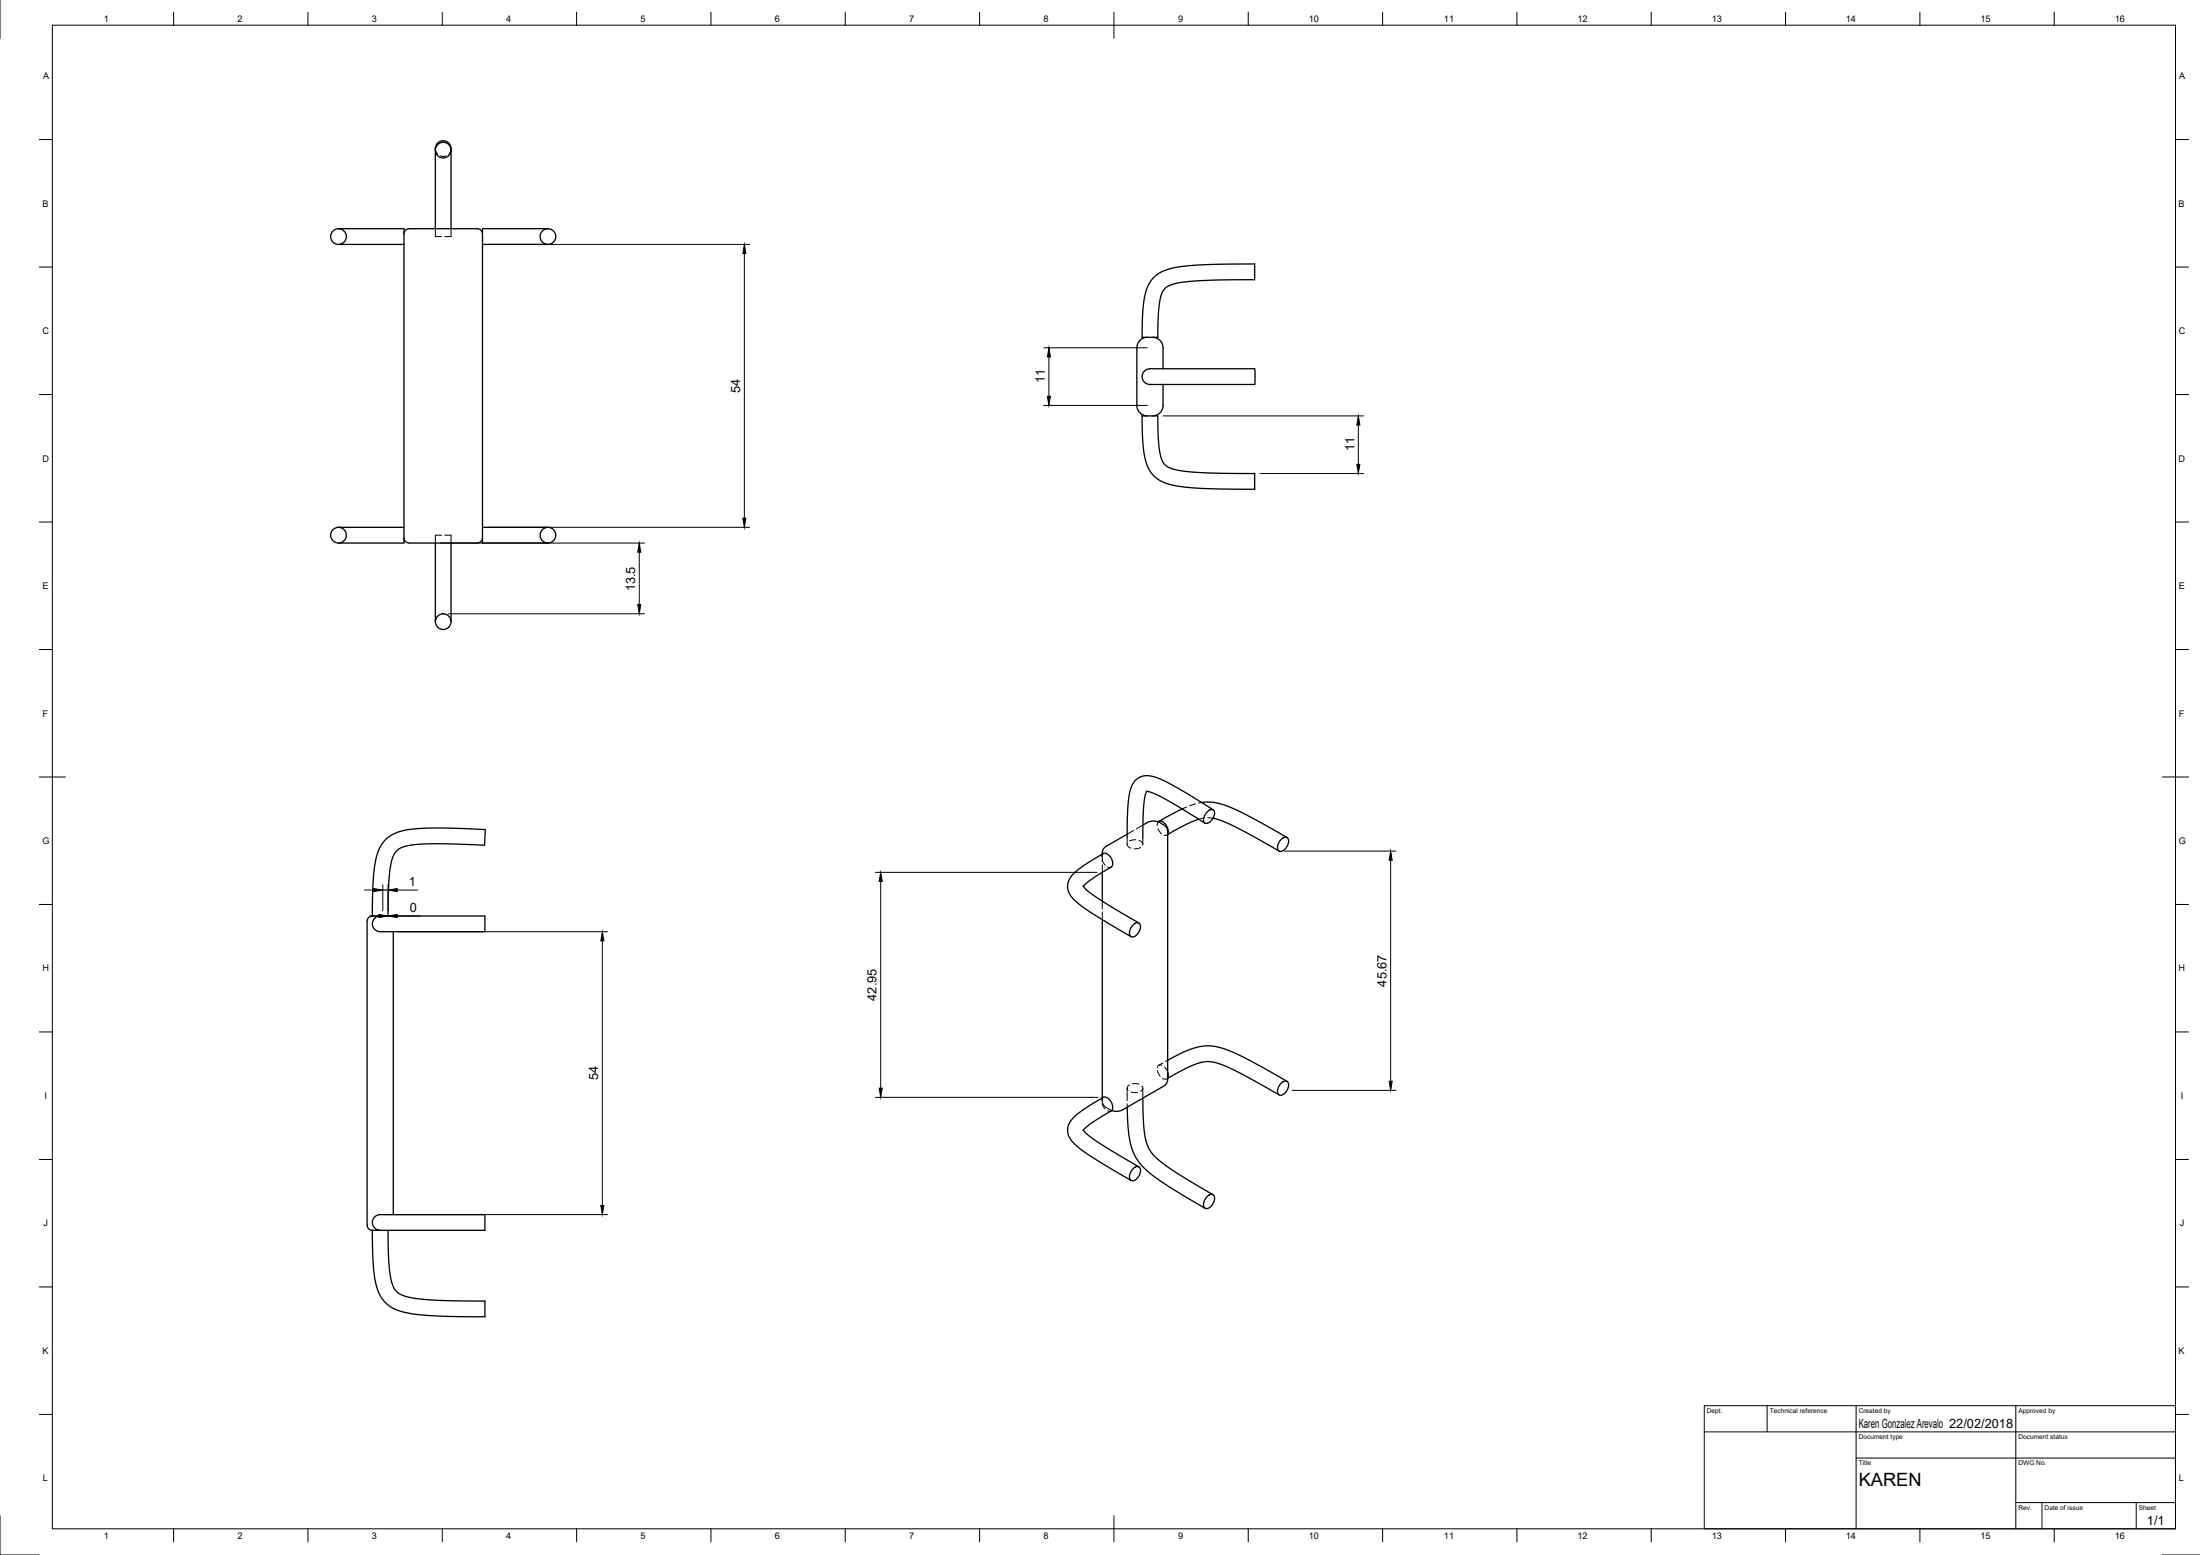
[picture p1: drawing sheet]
<svg xmlns="http://www.w3.org/2000/svg" width="841mm" height="594mm" viewBox="0 0 841 594" stroke-linecap="round" stroke-linejoin="round" font-family="sans-serif">
<!-- layer: Visible -->
<g fill="none" stroke="#000" stroke-width=".5">
<path d="M129.4 87.4h25v120.1h-25M129.4 93.4h25M154.4 89.4a2.14 2.14 0 0 1 2.3-2h25.7a2 2 0 0 1 2 2M166.4 87.4v-30.6a3 3 0 0 1 3-3 3 3 0 0 1 3 3v30.6M184.4 93.4h25.1M209.5 87.4h-25.1v120.1h25.1M441.1 106l1.9-1.6 2.3-1.1 6.2-1.5 10.7-.7 17.4-.3v6.1l-14 .1-9.8 .4-6.1 .8-3.5 1.3-1.7 1.9-1.1 3.4-.6 5.7-.2 8.4h-6l.2-8.7 .7-6.5 1.4-4.6zM438.6 128.9a4 4 0 0 0-4 4v22a4 4 0 0 0 4 4M440.6 128.9a4 4 0 0 1 4 4v8M436.6 158.9h6l.2 8.4 .6 5.6 1.1 3.4 1.7 1.9 3.5 1.3 6.1 .8 9.8 .5 14 .1v6l-15.5-.1-10.5-.6-6.5-1.1-4.3-1.9-1.7-1.4-1.4-1.8-1.8-4.3-1-6.3zM437.7 141.5l1.9-.6h38.9a.82 .82 0 0 1 .9 0 .82 .82 0 0 1 .3 .9v4.2a.92 .92 0 0 1-.4 1 .92 .92 0 0 1-1-.1h-38.7a3 3 0 0 1-2.8-2 3 3 0 0 1 .9-3.4zM444.6 146.9v8a4 4 0 0 1-4 4"/>
<path d="M129.4 201.5h25M154.4 205.5a2.14 2.14 0 0 0 2.3 2h25.7a2 2 0 0 0 2-2M166.4 207.5v30M172.4 207.5v30M184.4 201.5h25.1M430.9 318.7l-8.4 4.9-.9 1.2-.2 1.5M436.9 315.2l2.7-1.3 2.6-.1 3.1 1.7 .8 .9 .3 1v95.4l-.5 1.2-1 .9-15.8 9.1-2 .6-2.1-.3M438.3 302.3l2.4 .6 4.3 2.1 15.6 9.5M438.4 302.3l-.7 1.9-.5 3.5-.3 12.4M442.8 314a2.67 2.67 0 0 1 3.5 2.1l.3 1.7-.2 .8M451.9 309.1l-8.9 4.7M458.3 313l-4.8 2-7.1 3.8"/>
<path d="M459.4 306.6h4.9l5.9 1.7 8.5 4.2 13.3 7.5M461.4 310.3l.4-.4a1.4 1.4 0 0 1 1.9-.5 1.4 1.4 0 0 1 .5 1.9 4.2 4.2 0 0 1-3.2 3.3 1.69 1.69 0 0 1-.7-2.6zM463.7 312.6l3.8 1.1 4.6 2.1 16.9 9.4M463.8 309.4l-11.4-7.1-7.7-4.2-4.7-1.6-1.9-.2-1.7 .4-1.6 .8-1.3 1.2-.9 1.7-.7 2.1-.8 6.4-.2 11.2M414.1 338.5l1.8 1.9 3.9 2.9 15.6 9.3M414.2 338.7l2.8-2.6 6.7-4.2a2.5 2.5 0 0 0 1.1-4.1 2.37 2.37 0 0 0-3.4-1.5l-7.5 4.7-3.8 3.1-1.1 1.6-.7 1.5-.2 1.7 .4 1.7 1.9 2.9 3.9 3.3 6.9 4.4 11.2 6.6M421.4 333.3v11M489.6 320.9l.4-.5a1.47 1.47 0 0 1 2-.4 1.47 1.47 0 0 1 .6 1.9 4 4 0 0 1-3.2 3.4 1.81 1.81 0 0 1-.8-2.7zM142.3 350h3M142.3 350l.3-12.4 .9-8.6 .8-2.9 1.1-2.6 1.4-2.1 1.7-1.6 2.1-1.3 2.5-.9 6.5-1 9.9-.3 16 .6-.3 6-14.7-.5-9.3 .1-5.9 .7-2.1 .8-1.4 .9-1.6 2.6-1.1 4.6-.6 7.1-.2 10.8M142.3 349.9l-1.4 .6-.6 1.5v116l.6 1.5 1.4 .5M143 351.1a2.98 2.98 0 0 1 2.3-1.1h40.1v6h-40a3.2 3.2 0 0 1-2.8-4.4z"/>
<path d="M150.3 356v108M421.4 351.4v68.1M433 353.6l.4-.5a1.47 1.47 0 0 1 2-.5 1.47 1.47 0 0 1 .6 2 4 4 0 0 1-3.2 3.4 1.81 1.81 0 0 1-.8-2.7zM436.9 419.6l.2 8.1 .5 5.8 .9 3.8 1.5 2.8 2.6 2.8 4.3 3.3 16.8 10.2M446.4 409.5l.2 1.1-.2 1.2M446.4 412l6.1-3.4 4.6-2.1 3.3-.8h2.9l3.7 1 4.9 2.2 17.1 9.4M446.4 405.1l6.2-3.2 4.2-1.6 4.1-.7 3.7 .2 4.2 1.2 5.2 2.2 18 9.9M489.6 414l.4-.4a1.47 1.47 0 0 1 2-.5 1.47 1.47 0 0 1 .6 2 4 4 0 0 1-3.2 3.3 1.81 1.81 0 0 1-.8-2.7zM414.1 431.7l1.7 1.8 3.9 2.8 15.7 9.5M414.2 431.8l2.8-2.5 6.7-4.2a2.5 2.5 0 0 0 1.1-4.1 2.38 2.38 0 0 0-3.4-1.5l-7.5 4.6-3.8 3.2-1.1 1.5-.7 1.5-.2 1.7 .4 1.7 1.7 2.8 3.7 3.1 7 4.6 11.5 6.8M430.9 423l.4 7.9 .7 5.3 1.3 4.1 2.1 3.7 3.1 3.3 4.6 3.5 7.5 4.8 10.1 6M433 446.7l.4-.4a1.47 1.47 0 0 1 2-.5 1.47 1.47 0 0 1 .6 2 4 4 0 0 1-3.2 3.3 1.81 1.81 0 0 1-.8-2.7z"/>
<path d="M461.3 457.4l.4-.5a1.47 1.47 0 0 1 2-.5 1.47 1.47 0 0 1 .6 2 4 4 0 0 1-3.2 3.4 1.81 1.81 0 0 1-.8-2.8zM142.3 470h3M142.3 470l.3 12.2 1 7.8 .8 2.9 1 2.2 1.4 2 1.7 1.6 2.1 1.3 2.4 .9 6.5 1.3 10.6 .7 15.3 .2v-6l-14.2-.2-9.9-.5-6.2-1.1-1.9-.7-1.4-1-1.7-2.6-1-4.3-.6-6.7-.2-10M143.5 464.7l1.8-.7h40.1v6h-40a3 3 0 0 1-2.9-2 3 3 0 0 1 1-3.3z"/>
<circle cx="169.4" cy="57.4" r="3"/>
<circle cx="129.4" cy="90.4" r="3"/>
<circle cx="209.5" cy="90.4" r="3"/>
<circle cx="129.4" cy="204.5" r="3"/>
<circle cx="209.5" cy="204.5" r="3"/>
<circle cx="169.4" cy="237.5" r="3"/>
</g>
<!-- layer: Hidden -->
<g fill="none" stroke="#000" stroke-width=".38">
<path d="M166.4 56.8l.2 1.1 .7 1M170.6 59.5l-1.2 .3-1.1-.3M172.4 56.8l-.2 1.1-.6 1M166.4 87.4v3h2.4M172.4 87.4v3h-2.4M168.8 204.5h-2.4v3M170 204.5h2.4v3M433.4 317.3l-2.5 1.4M436.9 315.2l-2.5 1.5M438.4 302.3h-.1M442.7 316.6l1.3 1.9M442.8 314l-.4 1.4"/>
<path d="M446.4 318.6l-.6 .5h-.8M446.4 318.8l-.4 .2M453.6 308.3l-1.7 .8M457 307.1l-2.3 .8M459.4 306.6l-1.3 .2M460.5 312.5l-2.2 .5M461.7 312.4l2 .2M414.1 338.5l.1 .2M421.3 328.5l1.2 2M421.4 326.3v2.9M421.4 330.4v2.9M421.8 326.1l-.6 1.2"/>
<path d="M423.4 331.2l1.4 .1M430.9 320.1v2.5M430.9 322.2l.2 1 1.2 .8M434.2 320.8l-2.4 .5M435.4 321.1l1.2 .7 .2 1.1M436 323.8l-2.4 .5M436.9 320.1v2.5M421.4 344.3v2.9M421.4 348.4v3M421.4 419.5v1.7l.6 1.1 3 2M421.8 419.2l-.6 1.2M430.9 415.7v4.8"/>
<path d="M431.8 414.5l-.9 .9 .4 1.1M432.3 417.2l2.5 .2M432.9 414.1l2.5 .1M436.5 414.9l.4 1-.9 1M436.9 415.7v3.9M442.5 409.1l1 2.1M444.2 407h-1.2l-.6 .9M444.5 406.1l-1.5 .9M445.2 407.7l1.2 1.8M446.4 411.8l-.9 .5-1.1-.3M446.4 412l-.4 .2M446.4 405.1l-.8 .4"/>
<path d="M414.1 431.7l.1 .1M421.3 421.6l1.2 2.1M423.4 424.4h1.4M430.9 421.7v1.3"/>
</g>
<!-- layer: Border -->
<g fill="none" stroke="#000" stroke-width=".38">
<path d="M0 0v14.6M20 9.6h811.7v574.5h-811.7zM66.4 4.6v5M117.7 4.6v5M169.1 4.6v5M220.4 4.6v5M271.8 4.6v5M323.1 4.6v5M374.5 4.6v5M425.8 4.6v10M477.2 4.6v5M528.5 4.6v5"/>
<path d="M579.9 4.6v5M631.2 4.6v5M682.6 4.6v5M734 4.6v5M785.3 4.6v5M15 53.3h5M831.7 53.3h5M15 102h5M831.7 102h5M15 150.7h5M831.7 150.7h5M15 199.4h5"/>
<path d="M831.7 199.4h5M15 248.1h5M831.7 248.1h5M15 296.8h10M826.6 296.8h10.1M15 345.6h5M831.7 345.6h5M15 394.3h5M831.7 394.3h5M15 443h5M831.7 443h5M15 491.7h5"/>
<path d="M831.7 491.7h5M15 540.4h5M831.7 540.4h5M0 579.1v15h15M425.8 579.1v10M66.4 584.1v5M117.7 584.1v5M169.1 584.1v5M220.4 584.1v5M271.8 584.1v5M323.1 584.1v5M374.5 584.1v5"/>
<path d="M477.2 584.1v5M528.5 584.1v5M579.9 584.1v5M631.2 584.1v5M682.6 584.1v5M734 584.1v5M785.3 584.1v5M826.6 594.1h14.5"/>
</g>
<!-- layer: TitleBlock -->
<path d="M651.5 537h180.2v47.1h-180.2zM675.5 537v10M709.6 537v47.1M770.6 537v47.1M651.5 547h180.2M709.6 557h122.1M770.6 574.1h61.1M780.6 574.1v10M816.6 574.1v10" fill="none" stroke="#000" stroke-width=".38"/>
<!-- layer: Dimensions -->
<g fill="none" stroke="#000" stroke-width=".38">
<path d="M186.4 93.4h100.2M284.6 96.9v101.1M399 132.9h39.6M401 136.4v15M399 154.9h39.6M444.6 158.9h76.7M519.3 162.4v15M481.6 180.9h39.7M168.4 207.5h78M186.4 201.5h100.2M244.4 211v20M171.4 234.5h75"/>
<path d="M146.3 338v9.9M148.3 338v9.9M334.7 333.3h84.7M336.7 336.8v78.9M491 325.2h42.6M531.6 328.7v84.4M139.3 340h3.5M141.3 350h3.5M146.3 340h2M151.8 340h7.8M151.8 350h8.8M152.3 356h80"/>
<path d="M230.3 359.5v101M334.7 419.2h85.1M494 416.6h39.6M147.3 464h85"/>
</g>
<g fill="#000" stroke="#000" stroke-width=".38">
<path d="M284.6 93.4l.5 3.5h-1.1zM401 132.9l.6 3.5h-1.2zM400.4 151.4h1.2l-.6 3.5zM519.3 158.9l.6 3.5h-1.2zM518.7 177.4h1.2l-.6 3.5zM284 198h1.1l-.5 3.5zM244.4 207.5l.6 3.5h-1.2zM243.8 231h1.2l-.6 3.5zM142.8 339.5l3.5 .5-3.5 .6zM148.3 340l3.5-.5v1.1zM336.7 333.3l.6 3.5h-1.2zM531.6 325.2l.6 3.5h-1.2z"/>
<path d="M144.8 349.4l3.5 .6-3.5 .5zM148.3 350l3.5-.6v1.1zM230.3 356l.5 3.5h-1.1zM336.1 415.7h1.2l-.6 3.5zM531 413.1h1.2l-.6 3.5zM229.7 460.5h1.1l-.5 3.5z"/>
</g>
<text font-size="7" x="710.6" y="567.6">KAREN</text>
<g font-size="4.9">
<text x="399.5" y="146.4" transform="rotate(-90 399.5 146.4)">11</text>
<text x="283" y="150.1" transform="rotate(-90 283 150.1)">54</text>
<text x="517.8" y="172.4" transform="rotate(-90 517.8 172.4)">11</text>
<text x="242.8" y="225.9" transform="rotate(-90 242.8 225.9)">13.5</text>
<text x="156.3" y="338.5">1</text>
<text x="156.6" y="348.4">0</text>
<text x="530.1" y="376.9" transform="rotate(-90 530.1 376.9)">45.67</text>
<text x="335.1" y="382.3" transform="rotate(-90 335.1 382.3)">42.95</text>
<text x="228.7" y="412.7" transform="rotate(-90 228.7 412.7)">54</text>
<text x="710.6" y="545.5">Karen Gonzalez Arevalo 22/02/2018</text>
<text x="820.7" y="582.7">1/1</text>
</g>
<g font-size="3.5">
<text x="39.7" y="8.4">1</text>
<text x="90.8" y="8.4">2</text>
<text x="142.2" y="8.4">3</text>
<text x="193.5" y="8.4">4</text>
<text x="244.9" y="8.4">5</text>
<text x="296.2" y="8.4">6</text>
<text x="347.6" y="8.4">7</text>
<text x="399" y="8.4">8</text>
<text x="450.4" y="8.4">9</text>
<text x="500.3" y="8.4">10</text>
<text x="552" y="8.4">11</text>
<text x="603" y="8.4">12</text>
<text x="654.4" y="8.4">13</text>
<text x="705.7" y="8.4">14</text>
<text x="757.1" y="8.4">15</text>
<text x="808.4" y="8.4">16</text>
<text x="16.4" y="30.2">A</text>
<text x="833.1" y="30.2">A</text>
<text x="16.2" y="78.9">B</text>
<text x="832.8" y="78.9">B</text>
<text x="16.3" y="127.6">C</text>
<text x="832.9" y="127.6">C</text>
<text x="16.2" y="176.3">D</text>
<text x="832.8" y="176.3">D</text>
<text x="16.3" y="225">E</text>
<text x="832.9" y="225">E</text>
<text x="16.3" y="273.7">F</text>
<text x="832.9" y="273.7">F</text>
<text x="16.3" y="322.4">G</text>
<text x="832.9" y="322.4">G</text>
<text x="16.2" y="371.2">H</text>
<text x="832.8" y="371.2">H</text>
<text x="17" y="419.9">I</text>
<text x="833.7" y="419.9">I</text>
<text x="16.7" y="468.6">J</text>
<text x="833.3" y="468.6">J</text>
<text x="16.2" y="517.3">K</text>
<text x="832.8" y="517.3">K</text>
<text x="16.3" y="566">L</text>
<text x="833" y="566">L</text>
<text x="39.7" y="587.8">1</text>
<text x="90.8" y="587.8">2</text>
<text x="142.2" y="587.8">3</text>
<text x="193.5" y="587.8">4</text>
<text x="244.9" y="587.8">5</text>
<text x="296.2" y="587.8">6</text>
<text x="347.6" y="587.8">7</text>
<text x="399" y="587.8">8</text>
<text x="450.4" y="587.8">9</text>
<text x="500.3" y="587.8">10</text>
<text x="552" y="587.8">11</text>
<text x="603" y="587.8">12</text>
<text x="654.4" y="587.8">13</text>
<text x="705.7" y="587.8">14</text>
<text x="757.1" y="587.8">15</text>
<text x="808.4" y="587.8">16</text>
</g>
<g font-size="2.5">
<text x="652.5" y="539.8">Dept.</text>
<text x="676.5" y="539.8">Technical reference</text>
<text x="710.6" y="539.8">Created by</text>
<text x="771.6" y="539.8">Approved by</text>
<text x="710.6" y="549.8">Document type</text>
<text x="771.6" y="549.8">Document status</text>
<text x="710.6" y="559.9">Title</text>
<text x="771.6" y="559.9">DWG No.</text>
<text x="771.6" y="576.9">Rev.</text>
<text x="781.6" y="576.9">Date of issue</text>
<text x="817.6" y="576.9">Sheet</text>
</g>
</svg>
